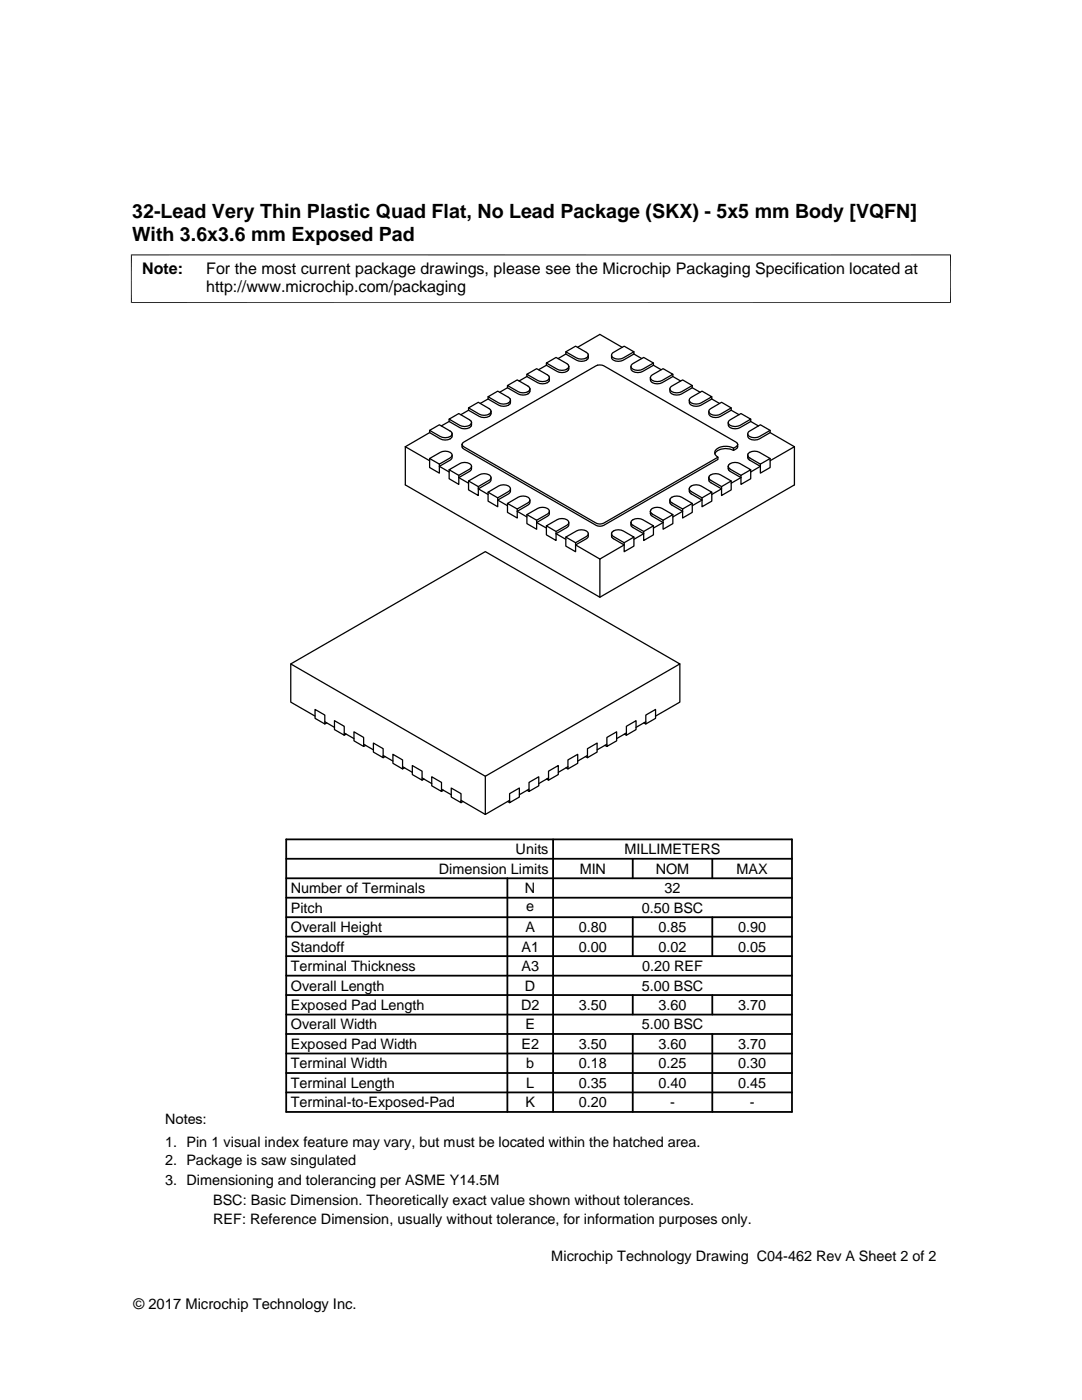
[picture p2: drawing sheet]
<svg xmlns="http://www.w3.org/2000/svg" width="216mm" height="279mm" viewBox="0 0 216 279" stroke-linecap="round" stroke-linejoin="round" font-family="sans-serif">
<g fill="none" stroke="#000" stroke-width=".25">
<path d="M97.4 79.6l-1.6 .9M97.4 79.2v.4l2.1 1.3a1.74 1.74 0 0 0 2.3-.5l.1-.6M97.4 79.2l1.9-1.1 2.2 1.2a.59 .59 0 0 1 .4 .6 .59 .59 0 0 1-.4 .5 2.15 2.15 0 0 1-2 0zM101.3 77.4l-1.6 .9M101.3 76.9v.5l2.1 1.2a1.71 1.71 0 0 0 2.3-.4v-.6M101.3 76.9l1.9-1.1 2.1 1.2a.59 .59 0 0 1 .4 .6 .59 .59 0 0 1-.4 .6 2.15 2.15 0 0 1-1.9 0zM105.1 75.1l-1.5 .9M105.1 74.7v.4l2.2 1.3a1.77 1.77 0 0 0 2.3-.4v-.6M105.1 74.7l2-1.1 2.1 1.2a.59 .59 0 0 1 .4 .6 .59 .59 0 0 1-.4 .5 2.15 2.15 0 0 1-1.9 0zM109 72.9l-1.5 .9M109 72.5v.4l2.2 1.2a1.73 1.73 0 0 0 2.3-.4v-.6M109 72.5l2-1.2 2.1 1.3a.59 .59 0 0 1 .4 .5 .59 .59 0 0 1-.4 .6 2.11 2.11 0 0 1-1.9 0z"/>
<path d="M112.9 70.7l-1.5 .9M112.9 70.2v.5l2.1 1.2a1.77 1.77 0 0 0 2.4-.4v-.6M112.9 70.2l2-1.1 2.1 1.2a.59 .59 0 0 1 .4 .6 .59 .59 0 0 1-.4 .5 2.15 2.15 0 0 1-2 0zM115.2 69.3l4.5-2.6 4.5 2.6M122.2 70.4l2.3-1.3 2 1.1-2.1 1.2a1.73 1.73 0 0 1-2.4-.4zM126.1 72.7l2.3-1.4 2 1.2-2.2 1.2a1.77 1.77 0 0 1-2.3-.4zM126.5 70.2v.5l-2.1 1.2a1.73 1.73 0 0 1-2.4-.4v-.6M126.5 70.7l1.6 .9M130 74.9l2.3-1.3 2 1.1-2.2 1.2a1.71 1.71 0 0 1-2.3-.4zM130.4 72.5v.4l-2.2 1.2a1.77 1.77 0 0 1-2.3-.4v-.6M130.4 72.9l1.5 .9M133.8 77.3l2.4-1.5 1.9 1.1-2.1 1.3a1.74 1.74 0 0 1-2.3-.5z"/>
<path d="M134.3 74.7v.4l-2.2 1.3a1.73 1.73 0 0 1-2.3-.4v-.6M134.3 75.1l1.5 .9M137.6 79.6l2.5-1.5 1.9 1.1-2.1 1.2a1.74 1.74 0 0 1-2.3-.4zM138.1 76.9v.5l-2.1 1.2a1.74 1.74 0 0 1-2.3-.4v-.6M138.1 77.4l1.6 .9M142 79.2v.4l-2.1 1.3a1.74 1.74 0 0 1-2.3-.5l-.1-.6M142 79.6l1.6 .9M80.9 89.2v7.6l38.8 22.4 38.8-22.4v-7.6M80.9 89.2l4.8 2.7M85.7 86.3l-4.8 2.9M85.7 91.5v1.8l2 1.1v-1.8M85.7 85.9v.4l2.2 1.3a1.74 1.74 0 0 0 2.3-.4v-.6"/>
<path d="M85.7 85.9l2-1.1 2.1 1.2a.58 .58 0 0 1 .4 .6 .58 .58 0 0 1-.4 .5 2.15 2.15 0 0 1-1.9 0zM85.7 91.5l2.2-1.2a1.77 1.77 0 0 1 2.3 .4l-.2 .6-2.3 1.3zM89.6 84.1l-1.5 .9M89.6 83.7v.4l2.2 1.2a1.73 1.73 0 0 0 2.3-.4v-.6M89.6 83.7l1.9-1.2 2.2 1.3a.59 .59 0 0 1 .4 .5 .59 .59 0 0 1-.4 .6 2.11 2.11 0 0 1-1.9 0zM89.6 93.7v1.8l1.9 1.2v-1.8M89.6 93.7l2.2-1.2a1.76 1.76 0 0 1 2.3 .4l-.2 .6-2.4 1.4zM90.2 90.8v.6l-.2 .3-2.3 1.4 1.9 1.1M92.2 88.7v.6l.3 .3 26.4 15.2a1.66 1.66 0 0 0 1.6 0l22.8-13.1v-.5M93.5 81.9l-1.6 .9M93.5 81.4v.5l2.1 1.2a1.74 1.74 0 0 0 2.4-.4v-.6M93.5 81.4l1.9-1.1 2.2 1.2a.59 .59 0 0 1 .4 .6 .59 .59 0 0 1-.4 .6 2.15 2.15 0 0 1-2 0z"/>
<path d="M93.5 96v1.8l1.9 1.1v-1.8M93.5 96l2.1-1.2a1.77 1.77 0 0 1 2.4 .4l-.3 .6-2.3 1.3zM94.1 93.1v.6l-.2 .3-2.4 1.3 2 1.1M97.4 98.2v1.8l1.9 1.1v-1.7M97.4 98.2l2.1-1.2a1.74 1.74 0 0 1 2.3 .4v.3l-.2 .3-2.3 1.4zM98 95.3v.6l-.3 .3-2.3 1.4 2 1.1M101.9 97.6l-.1 .5-.2 .3-2.3 1.4 2 1.1M105.7 99.8v.4l-.2 .5-2.3 1.3 1.9 1.2M133.7 99.8v.6l.2 .3 2.3 1.3-1.9 1.2M133.7 99.8l.1-.3a1.83 1.83 0 0 1 2.2-.3l2.1 1.3-1.9 1.1M133.7 99.8l.4 .6 2.1 1.2M137.5 97.6l.1 .5 .2 .3 2.3 1.4-2 1.1"/>
<path d="M137.5 97.6l.1-.3a1.83 1.83 0 0 1 2.3-.3l2.1 1.2-1.9 1.2M137.5 97.6l.4 .5 2.2 1.3M141.4 95.3l.1 .6 .2 .3 2.3 1.4-2 1.1M141.4 95.3l.1-.3a1.83 1.83 0 0 1 2.3-.2l2.1 1.2-1.9 1.1M141.4 95.3l.3 .5 2.3 1.3M141.5 81.8l2.5-1.5 1.9 1.1-2.1 1.3a1.71 1.71 0 0 1-2.3-.5zM142 98.2v1.8l-1.9 1.1v-1.7M145.3 93.1v.6l.2 .3 2.3 1.3-1.9 1.1M145.3 93.1l.1-.3a1.88 1.88 0 0 1 2.3-.3l2.1 1.2-2 1.2M145.3 93.1l.4 .5 2.1 1.3M145.4 84.1l2.4-1.6 2 1.2-2.1 1.2a1.81 1.81 0 0 1-2.4-.4zM145.9 96v1.8l-1.9 1.1v-1.8"/>
<path d="M145.9 81.4v.5l-2.1 1.2a1.71 1.71 0 0 1-2.3-.4l-.1-.6M145.9 81.9l1.6 .9M146.4 89.5v.4M147.2 88.7l-.1 .7-.7 .5a2.89 2.89 0 0 0-3.8 .7M147.2 88.7l-.3-.5-26.4-15.2a1.85 1.85 0 0 0-1.6 0l-26.4 15.2-.3 .5M147.2 88.7l-.3 .5-.5 .3a2.92 2.92 0 0 0-3.8 .6 .97 .97 0 0 0 .7 1.1l-22.8 13.2a1.66 1.66 0 0 1-1.6 0l-26.4-15.2-.3-.5M149.2 90.8v.6l.2 .3 2.3 1.4-1.9 1.1M149.2 90.8l.1-.2a1.83 1.83 0 0 1 2.2-.3l2.2 1.2-2 1.1M149.2 90.8l.2 .5 2.3 1.3M149.4 86.1l2.3-1.3 2 1.1-2.2 1.2a1.73 1.73 0 0 1-2.3-.4zM149.8 83.7v.4l-2.1 1.2a1.74 1.74 0 0 1-2.4-.4v-.6M149.8 93.7v1.8l-2 1.2v-1.8"/>
<path d="M149.8 84.1l1.5 .9M153.7 86.3l4.8 2.9M153.7 85.9v.4l-2.2 1.3a1.71 1.71 0 0 1-2.3-.4v-.6M153.7 91.5v1.8l-2 1.1v-1.8M158.5 89.2l-4.8 2.7M101.3 100.5v1.8l1.9 1.1v-1.8M101.3 100.5l2.1-1.3a1.71 1.71 0 0 1 2.3 .5l-.2 .5-2.3 1.4zM105.1 102.7v1.8l2 1.1v-1.8M105.1 102.7l2.2-1.2a1.74 1.74 0 0 1 2.3 .4v.3l-.2 .3-2.3 1.3zM109 104.9v1.8l2 1.2v-1.8M109 104.9l2.2-1.2a1.71 1.71 0 0 1 2.3 .4l-.2 .6-2.3 1.4zM109.6 102v.6l-.2 .3-2.3 1.4 1.9 1.1"/>
<path d="M112.9 107.2v1.8l2 1.1v-1.8M112.9 107.2l2.1-1.2a1.74 1.74 0 0 1 2.4 .4l-.2 .6-2.3 1.3zM113.5 104.3v.6l-.2 .3-2.3 1.3 1.9 1.1M117.4 106.5v.6l-.2 .3-2.3 1.4 4.8 2.8M119.7 111.6v7.6M122 106.5v.6l.2 .3 2.3 1.4-4.8 2.8M122 106.5l.1-.3a1.83 1.83 0 0 1 2.3-.2l2.1 1.2-2 1.1M122 106.5l.2 .5 2.3 1.3M125.9 104.3v.6l.2 .3 2.3 1.3-1.9 1.1M125.9 104.3l.1-.3a1.88 1.88 0 0 1 2.2-.3l2.2 1.2-2 1.2M125.9 104.3l.4 .5 2.1 1.3M126.5 107.2v1.8l-2 1.1v-1.8"/>
<path d="M129.8 102v.5l.2 .4 2.3 1.4-1.9 1.1M129.8 102l.1-.2a1.79 1.79 0 0 1 2.2-.3l2.2 1.2-2 1.1M129.8 102l.4 .6 2.1 1.2M130.4 104.9v1.8l-2 1.2v-1.8M134.3 102.7v1.8l-2 1.1v-1.8M138.1 100.5v1.8l-1.9 1.1v-1.8M58 132.5v7.6l4.9 2.8M58 132.5l38.8-22.4 38.9 22.4-38.9 22.4zM135.7 132.5v7.6l-4.9 2.8M62.9 141.6l1.9 1.1v1.8l-1.9-1.1zM64.8 144l1.9 1.2M65.2 144.3l-.4 .2"/>
<path d="M66.7 143.8l2 1.1v1.8l-2-1.1zM68.7 146.3l1.9 1.1M69.1 146.5l-.4 .2M70.6 146.1l2 1.1v1.8l-2-1.2zM72.6 148.5l1.9 1.1M73 148.8l-.4 .2M74.5 148.3l2 1.1v1.8l-2-1.1zM76.5 150.8l1.9 1.1M76.8 151l-.3 .2M78.4 150.5l1.9 1.2v1.8l-1.9-1.2zM80.3 153l2 1.1M80.7 153.2l-.4 .3"/>
<path d="M82.3 152.8l1.9 1.1v1.8l-1.9-1.1zM84.2 155.3l1.9 1.1M84.6 155.5l-.4 .2M86.1 155l2 1.1v1.8l-2-1.1zM88.1 157.5l1.9 1.1M88.5 157.7l-.4 .2M90 157.3l2 1.1v1.8l-2-1.1zM92 159.7l4.8 2.8M92.4 160l-.4 .2M96.8 154.9v7.6M101.3 160l.4 .2M101.7 158.4l1.9-1.1v1.8l-1.9 1.1z"/>
<path d="M101.7 159.7l-4.9 2.8M105.2 157.7l.4 .2M105.6 156.1l1.9-1.1v1.8l-1.9 1.1zM105.6 157.5l-2 1.1M109.1 155.5l.4 .2M109.5 153.9l1.9-1.1v1.8l-1.9 1.1zM109.5 155.3l-2 1.1M112.9 153.2l.4 .3M113.3 151.7l2-1.2v1.8l-2 1.2zM113.3 153l-1.9 1.1M116.8 151l.4 .2M117.2 149.4l1.9-1.1v1.8l-1.9 1.1z"/>
<path d="M117.2 150.8l-1.9 1.1M120.7 148.8l.4 .2M121.1 147.2l1.9-1.1v1.7l-1.9 1.2zM121.1 148.5l-2 1.1M124.6 146.5l.4 .2M125 144.9l1.9-1.1v1.8l-1.9 1.1zM125 146.3l-2 1.1M128.5 144.3l.4 .2M128.9 142.7l1.9-1.1v1.8l-1.9 1.1zM128.9 144l-2 1.2"/>
</g>
<path d="M26.1 50.9h163.7M26.2 50.8v9.7M189.7 50.8v9.7M26.1 60.4h163.7" fill="none" stroke="#000" stroke-width=".2"/>
<g fill="none" stroke="#000" stroke-width=".36">
<path d="M57.1 179.2h100.9M57.1 175.3h100.9M57.1 171.4h100.9M57.1 167.5h100.9v54.4h-100.9zM101.2 175.3v46.6M110.4 167.5v54.4M126.3 171.4v3.9M142.1 171.4v3.9M57.1 186.9h100.9M57.1 183h100.9M57.1 198.6h100.9M57.1 194.7h100.9"/>
<path d="M57.1 190.8h100.9M126.3 183v7.8M126.3 198.6v3.9M142.1 183v7.8M142.1 198.6v3.9M57.1 214.1h100.9M57.1 206.4h100.9M57.1 202.5h100.9M57.1 210.2h100.9M57.1 218h100.9M126.3 206.4v15.5M142.1 206.4v15.5"/>
</g>
<g font-size="3.9">
<text x="26.4" y="43.5">32-Lead Very Thin Plastic Quad Flat, No Lead Package (SKX) - 5x5 mm Body [VQFN]</text>
<text x="26.4" y="48">With 3.6x3.6 mm Exposed Pad</text>
</g>
<g font-size="3.2">
<text x="28.4" y="54.6">Note:</text>
<text x="41.1" y="58.3">http://www.microchip.com/packaging</text>
<text x="41.1" y="54.6">For the most current package drawings, please see the Microchip Packaging Specification located at</text>
</g>
<g font-size="2.9">
<text x="102.9" y="170.5">Units</text>
<text x="124.6" y="170.5">MILLIMETERS</text>
<text x="58" y="178.2">Number of Terminals</text>
<text x="87.6" y="174.4">Dimension Limits</text>
<text x="104.8" y="178.2">N</text>
<text x="115.7" y="174.4">MIN</text>
<text x="130.8" y="174.4">NOM</text>
<text x="132.6" y="178.2">32</text>
<text x="147" y="174.4">MAX</text>
<text x="58" y="182.1">Pitch</text>
<text x="105" y="181.8">e</text>
<text x="128" y="182.1">0.50 BSC</text>
<text x="58" y="186">Overall Height</text>
<text x="58" y="189.9">Standoff</text>
<text x="104.1" y="189.9">A1</text>
<text x="104.8" y="186">A</text>
<text x="115.5" y="186">0.80</text>
<text x="115.5" y="189.9">0.00</text>
<text x="131.4" y="186">0.85</text>
<text x="131.4" y="189.9">0.02</text>
<text x="147.3" y="186">0.90</text>
<text x="147.3" y="189.9">0.05</text>
<text x="58" y="193.8">Terminal Thickness</text>
<text x="58" y="197.7">Overall Length</text>
<text x="104.1" y="193.8">A3</text>
<text x="104.8" y="197.7">D</text>
<text x="128" y="197.7">5.00 BSC</text>
<text x="128.1" y="193.8">0.20 REF</text>
<text x="58" y="201.6">Exposed Pad Length</text>
<text x="104" y="201.6">D2</text>
<text x="115.5" y="201.6">3.50</text>
<text x="131.4" y="201.6">3.60</text>
<text x="147.3" y="201.6">3.70</text>
<text x="58" y="205.4">Overall Width</text>
<text x="58" y="209.3">Exposed Pad Width</text>
<text x="104" y="209.3">E2</text>
<text x="104.8" y="205.4">E</text>
<text x="115.5" y="209.3">3.50</text>
<text x="128" y="205.4">5.00 BSC</text>
<text x="131.4" y="209.3">3.60</text>
<text x="147.3" y="209.3">3.70</text>
<text x="58" y="213.2">Terminal Width</text>
<text x="105" y="213.2">b</text>
<text x="115.5" y="213.2">0.18</text>
<text x="131.4" y="213.2">0.25</text>
<text x="147.3" y="213.2">0.30</text>
<text x="58" y="217.1">Terminal Length</text>
<text x="58" y="221">Terminal-to-Exposed-Pad</text>
<text x="104.8" y="221">K</text>
<text x="105" y="217.1">L</text>
<text x="115.5" y="217.1">0.35</text>
<text x="115.5" y="221">0.20</text>
<text x="131.4" y="217.1">0.40</text>
<text x="133.7" y="221">-</text>
<text x="147.3" y="217.1">0.45</text>
<text x="149.6" y="221">-</text>
<text x="32.9" y="224.3">Notes:</text>
<text x="32.9" y="228.9">1. Pin 1 visual index feature may vary, but must be located within the hatched area.</text>
<text x="32.9" y="232.6">2. Package is saw singulated</text>
<text x="32.9" y="236.5">3. Dimensioning and tolerancing per ASME Y14.5M</text>
<text x="42.5" y="244.3">REF: Reference Dimension, usually without tolerance, for information purposes only.</text>
<text x="42.5" y="240.6">BSC: Basic Dimension. Theoretically exact value shown without tolerances.</text>
<text x="110" y="251.7">Microchip Technology Drawing C04-462 Rev A Sheet 2 of 2</text>
<text x="26.6" y="261.3">© 2017 Microchip Technology Inc.</text>
</g>
</svg>
